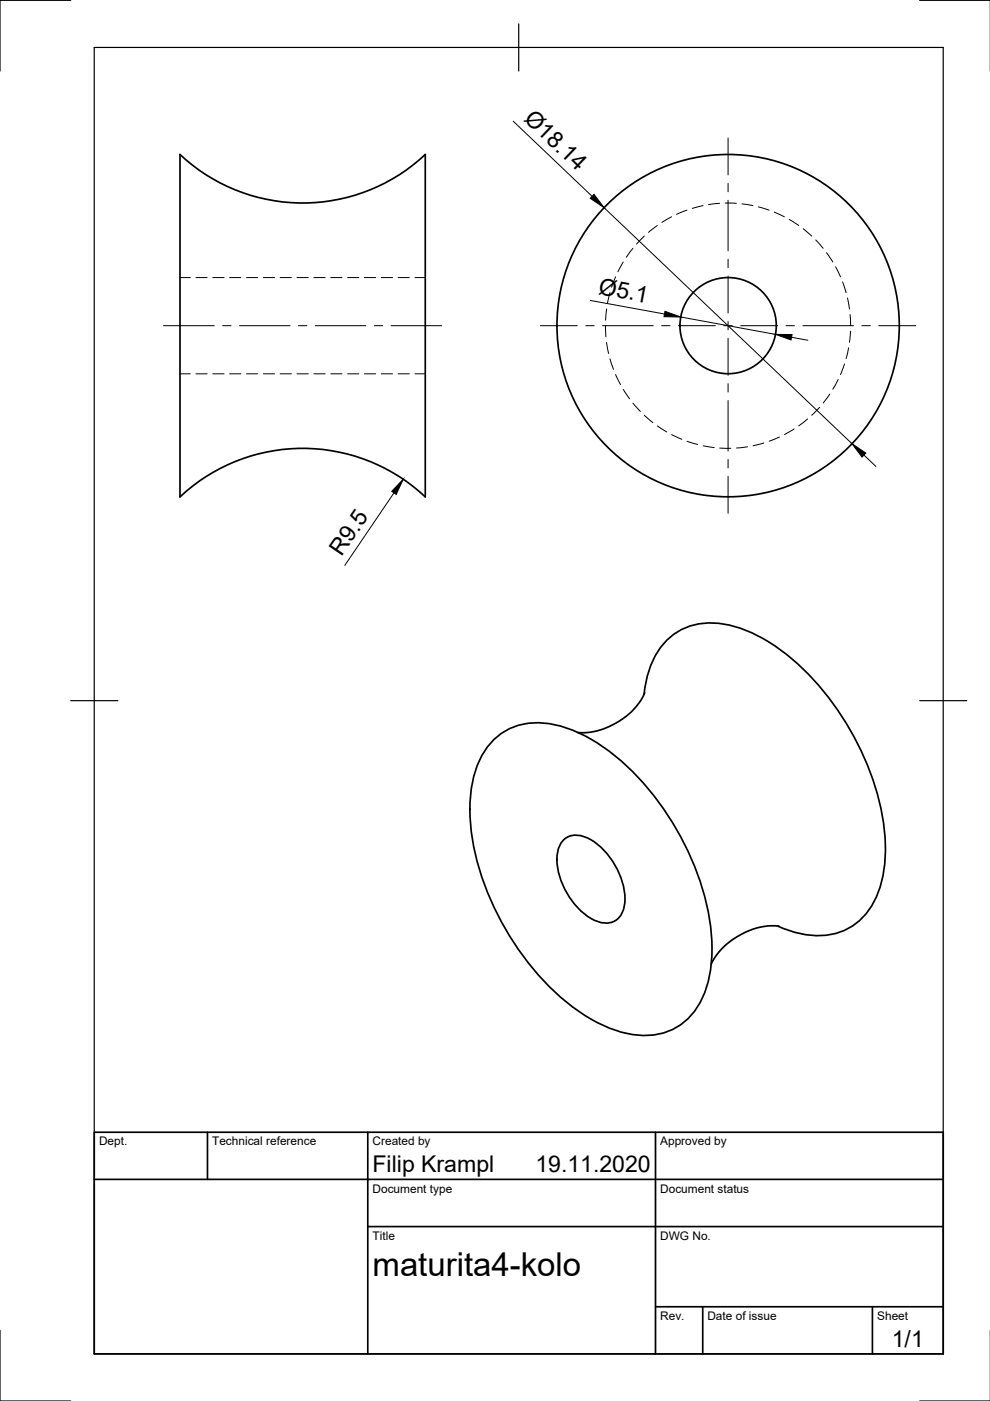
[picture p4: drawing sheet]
<svg xmlns="http://www.w3.org/2000/svg" width="210mm" height="297mm" viewBox="0 0 210 297" stroke-linecap="round" stroke-linejoin="round" font-family="sans-serif">
<!-- layer: Visible -->
<g fill="none" stroke="#000" stroke-width=".36">
<path d="M38.2 32.8a38 38 0 0 0 52 0v72.6a38 38 0 0 0-52 0zM104.1 157.4a13.4 13.4 0 0 1 13.5-3.8 34.5 34.5 0 0 1 16.5 9.9 59.3 59.3 0 0 1 16.6 33.3 26.6 26.6 0 0 1-2.3 15.9 13 13 0 0 1-13.6 6.7 29.9 29.9 0 0 1-14.9-7.1 59 59 0 0 1-20-36.3 26.6 26.6 0 0 1 2.3-15.9zM136.6 147.2a17.4 17.4 0 0 1 6.1-12.6 14.4 14.4 0 0 1 12.6-1.9 36.4 36.4 0 0 1 16.4 10.6 58.7 58.7 0 0 1 15.9 33.5 24.9 24.9 0 0 1-2.9 15.5 13.1 13.1 0 0 1-14.1 5.8l-3.8-1-1.9-.8M136.7 146.9l-.9 1.6-1.2 1.6-1.8 1.8-1.7 1.1-2 1.1-2.4 .8-1.8 .4h-2.4M119.2 178.4a4.1 4.1 0 0 1 5-.9 15.3 15.3 0 0 1 8.2 14.2 4.1 4.1 0 0 1-6 3.6 15.3 15.3 0 0 1-8.2-14.3l.2-1zM165.2 196.4l-2-.1-2.2 .3-2.1 .7-2 1-2.1 1.3-1.6 1.3-1.5 1.8-.9 1.7"/>
<circle cx="154.4" cy="69" r="10.2"/>
<circle cx="154.4" cy="69" r="36.3"/>
</g>
<!-- layer: Hidden -->
<g fill="none" stroke="#000" stroke-width=".21">
<path d="M38.2 58.9h2.1M41.6 58.9h2.3M45.1 58.9h2.4M48.7 58.9h2.4M52.3 58.9h2.3M55.8 58.9h2.4M59.4 58.9h2.4M63 58.9h2.4M66.5 58.9h2.4M70.1 58.9h2.4M73.7 58.9h2.4M77.3 58.9h2.4"/>
<path d="M80.8 58.9h2.4M84.4 58.9h2.4M88 58.9h2.2M130.5 58.7l-.8 2.2M132.1 55.5l-1.1 2.1M134.2 52.6l-1.4 2M136.6 50l-1.6 1.8M139.4 47.8l-1.9 1.5M142.4 46l-2.1 1.1M145.6 44.6l-2.2 .9M149.1 43.6l-2.3 .6M152.6 43.1l-2.4 .3"/>
<path d="M153.8 43.1h2.3M157.3 43.2l2.3 .4M160.8 43.9l2.3 .7M164.2 45l2.1 1M167.3 46.5l2.1 1.3M170.3 48.5l1.8 1.5M173 50.9l1.5 1.7M175.2 53.6l1.4 1.9M177.2 56.6l1 2.1M178.6 59.8l.8 2.2M38.2 79.3h2.1M41.6 79.3h2.3"/>
<path d="M45.1 79.3h2.4M48.7 79.3h2.4M52.3 79.3h2.3M55.8 79.3h2.4M59.4 79.3h2.4M63 79.3h2.4M66.5 79.3h2.4M70.1 79.3h2.4M73.7 79.3h2.4M77.3 79.3h2.4M80.8 79.3h2.4M84.4 79.3h2.4"/>
<path d="M88 79.3h2.2M128.4 69.1l.1 2.3M128.6 65.5l-.2 2.4M128.6 72.6l.4 2.3M129.3 62l-.5 2.4M129.3 76.1l.8 2.2M130.5 79.4l1.1 2.1M179 77.2l-.8 2.2M179.7 63.2l.4 2.3M179.9 73.7l-.5 2.3M180.2 66.7l.2 2.4M180.3 70.2l-.2 2.4"/>
<path d="M132.1 82.6l1.4 1.9M134.2 85.5l1.6 1.7M136.6 88.1l1.8 1.5M139.4 90.3l2 1.3M142.4 92.1l2.2 1M145.7 93.6l2.2 .6M149.1 94.5l2.3 .4M152.6 95h2.4M158.5 94.7l-2.4 .3M161.9 93.9l-2.2 .6M165.3 92.7l-2.2 .8M168.4 90.9l-2.1 1.2"/>
<path d="M171.2 88.8l-1.8 1.5M173.8 86.3l-1.7 1.7M175.9 83.6l-1.4 1.9M177.7 80.5l-1.1 2"/>
</g>
<!-- layer: Border -->
<path d="M15 .1h-15v15M20 10.1h180v276.9h-180zM110 5.1v10M195 .1h15M15 148.6h10M195 148.6h10M0 282.1v14.9h15M195 297h15" fill="none" stroke="#000" stroke-width=".25"/>
<!-- layer: TitleBlock -->
<path d="M20 240.1h180v46.9h-180zM20 250h180M44 240.1v9.9M78 240.1v46.9M139 240.1v46.9M78 260.1h122M139 277.1h61M149 277.1v9.9M185 277.1v9.9" fill="none" stroke="#000" stroke-width=".36"/>
<!-- layer: Dimensions -->
<path d="M108.8 25.7l16.7 15.9M128.1 44l52.5 50.1M125.1 63.7l15.8 2.9M144.3 67.2l20.1 3.7M167.8 71.5l3.5 .6M183.2 96.5l2.5 2.4M83.5 104.5l-10.4 15.4" fill="none" stroke="#000" stroke-width=".21"/>
<path d="M125.9 41.2l2.2 2.8-3-2zM141 66l3.3 1.2-3.5-.1zM164.4 70.9h3.5l-.2 1.2zM180.6 94.1l3 2-.8 .8zM85.5 101.6l-1.5 3.2-.9-.6z" fill="#000" stroke="#000" stroke-width=".21"/>
<!-- layer: Center Lines -->
<g fill="none" stroke="#000" stroke-width=".21">
<path d="M154.4 29.3v7.8M154.4 38.9v1.8M154.4 42.5v10.7M154.4 55v1.8M154.4 58.5v7.9M34.7 69.1h10.7M47.2 69.1h1.8M50.8 69.1h10.7M63.3 69.1h1.8M66.8 69.1h10.8M79.4 69.1h1.7M82.9 69.1h10.8"/>
<path d="M114.6 69.1h7.8M124.2 69.1h1.8M127.8 69.1h10.7M140.3 69.1h1.7M143.8 69.1h7.9M153.5 69.1h1.8M154.4 68.2v1.7M154.4 71.7v7.9M157 69.1h7.9M166.7 69.1h1.7M170.2 69.1h10.8M182.7 69.1h1.8"/>
<path d="M186.3 69.1h7.8M154.4 81.4v1.7M154.4 84.9v10.7M154.4 97.4v1.8M154.4 101v7.8"/>
</g>
<text font-size="7" x="79" y="270.6">maturita4-kolo</text>
<g font-size="4.9">
<text x="110.9" y="25.4" transform="rotate(44 110.9 25.4)">Ø18.14</text>
<text x="126.7" y="62.3" transform="rotate(10 126.7 62.3)">Ø5.1</text>
<text x="72.4" y="118.1" transform="rotate(-56 72.4 118.1)">R9.5</text>
<text x="79" y="248.5">Filip Krampl</text>
<text x="113.5" y="248.5">19.11.2020</text>
<text x="189.1" y="285.7">1/1</text>
</g>
<g font-size="2.5">
<text x="21" y="242.9">Dept.</text>
<text x="45" y="242.9">Technical reference</text>
<text x="79" y="242.9">Created by</text>
<text x="140" y="242.9">Approved by</text>
<text x="79" y="252.8">Document type</text>
<text x="140" y="252.8">Document status</text>
<text x="79" y="262.9">Title</text>
<text x="140" y="262.9">DWG No.</text>
<text x="140" y="279.9">Rev.</text>
<text x="150" y="279.9">Date of issue</text>
<text x="186" y="279.9">Sheet</text>
</g>
</svg>
